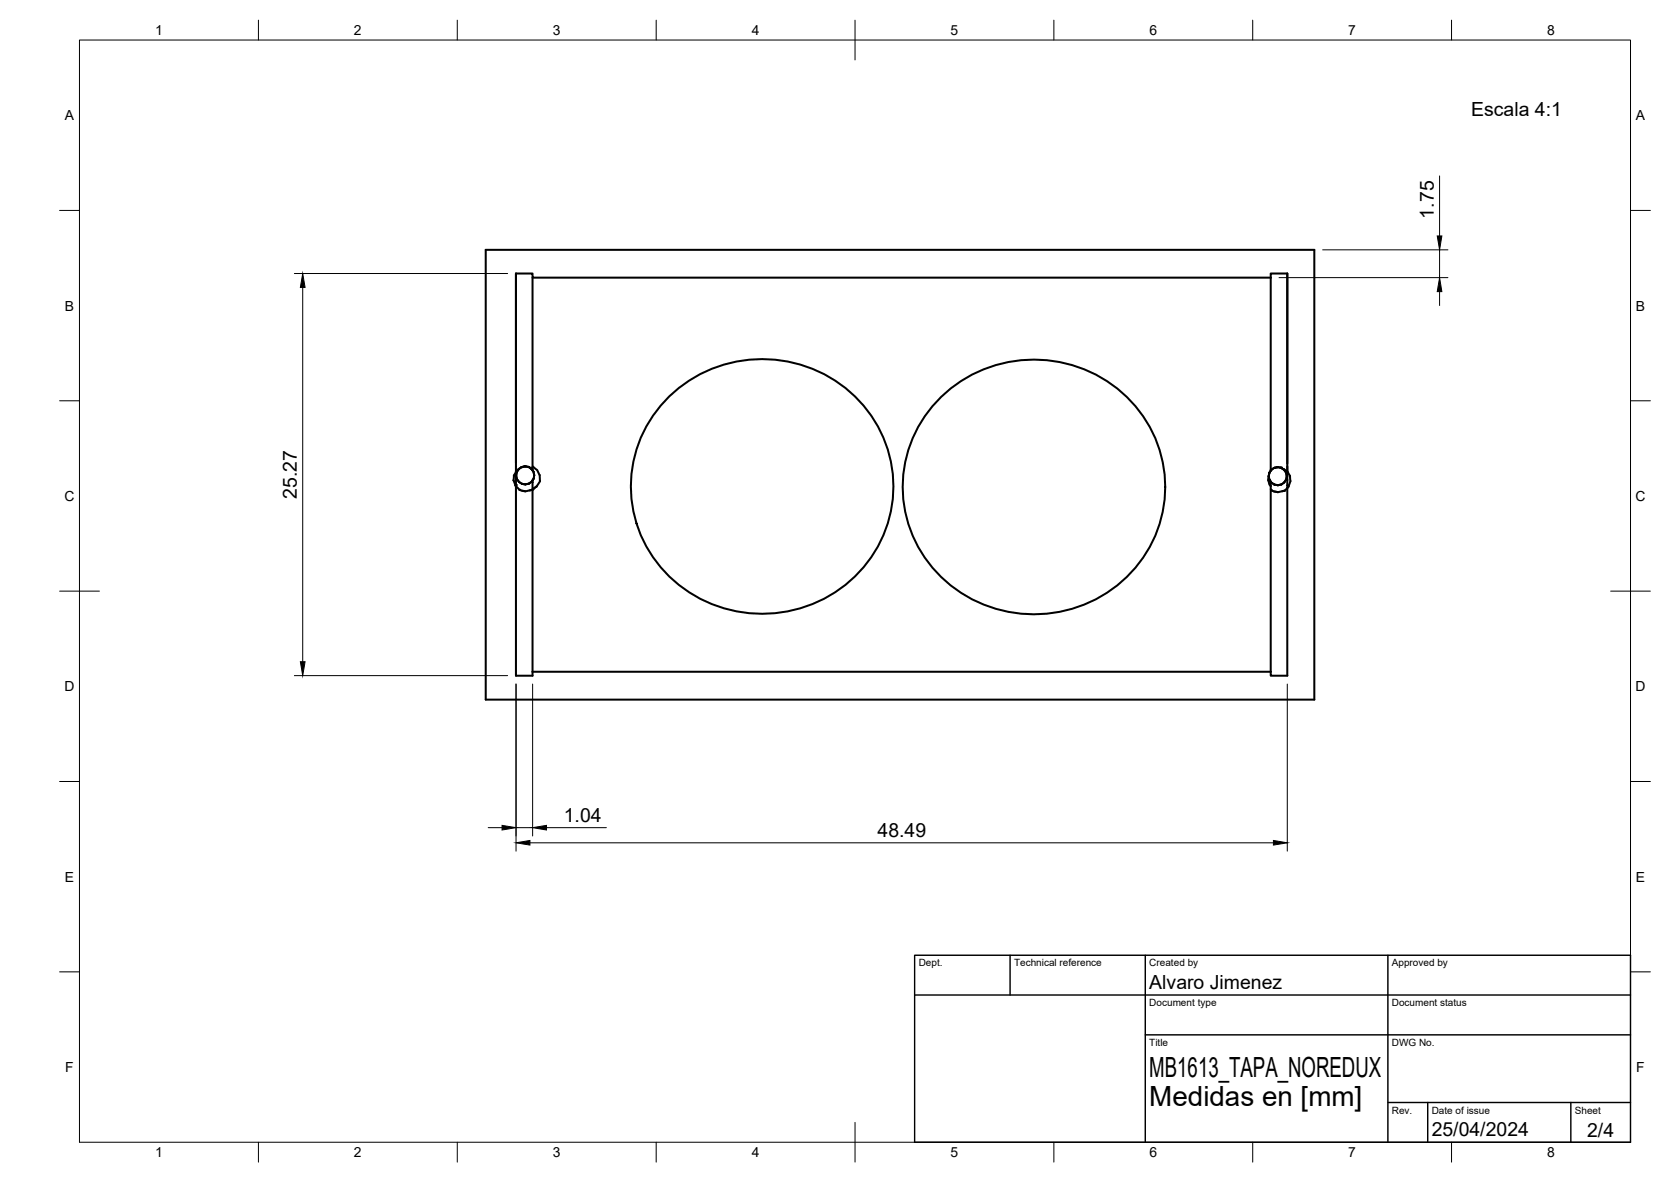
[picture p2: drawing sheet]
<svg xmlns="http://www.w3.org/2000/svg" width="420mm" height="297mm" viewBox="0 0 420 297" stroke-linecap="round" stroke-linejoin="round" font-family="sans-serif">
<!-- layer: Visible -->
<g fill="none" stroke="#000" stroke-width=".51">
<path d="M122.1 62.8h208.4v113h-208.4zM129.7 68.7v49.9a2.7 2.7 0 0 0-.2 3.1l.2 .4v47.7h4.2v-1M129.7 68.7h4.2v1.1h185.6M129.7 68.7v47.6M133.9 69.8v47.5l1.2 .8 .6 1.3M319.5 69.8v48.5M323.7 68.7v49.8l.7 1.1M323.7 68.7v47.8M323.7 68.7h-4.2v1.1M168.3 99.6a33.5 33.5 0 0 1 53.8 10.4 31.9 31.9 0 0 1-24 43.6 32.9 32.9 0 0 1-39.3-28.2 31.5 31.5 0 0 1 9.5-25.8zM236.6 99.7a33.5 33.5 0 0 1 53.9 10.4 31.9 31.9 0 0 1-24.1 43.7 32.7 32.7 0 0 1-39.4-31.4 31.5 31.5 0 0 1 9.6-22.7zM129.7 119.5v1"/>
<path d="M129.7 118.6v.9M129.7 117.2h.1M129.7 118.5v.1M129.7 119.5h.1M129.8 119.5l.2 .9M129.8 119.6l.1 .5M129.9 118.6l-.1 .9M130 118.6h-.1M130.3 118.1l-.6 .4M130.3 118.1l-.1 .2M130.3 118.1l-.3 .5M130.5 117.9l-.2 .2"/>
<path d="M130.5 117.9h-.1M131.1 117.4l-.6 .5M131.1 117.4h.1M131.2 117.4h.1M131.9 117.2l.9 .1M132 117.2l-.4 .1M132 117.2l-.8 .2M132.7 117.3l1 .6M133.4 117.7l.5 .2M133.4 117.7l-.5-.3-.9-.2-.9 .2-.7 .5M133.4 117.7l.2 .1M133.6 117.8l.5 .7"/>
<path d="M133.7 117.9l.2 .3M133.9 117.6v.6M133.9 117.3v.2M133.9 118.2l.3 .4M133.9 117.5v.1M134.1 118.5l.1 .1M134.2 118.6l.1 .8M134.2 118.8l.1 .6M134.3 119.5l-.1 .8M134.3 119.4v.1M135.7 119.4l.1 1.5-.9 1.3M319 119.7l.2 .9"/>
<path d="M319 119.7l.1 .6M319 119.7h.1M319 119.6l-.2 1.1 .4 1.1 .3 .3M319.1 119.2l-.1 .5M319.2 118.9l-.2 .7zM319.5 118.3l-.3 .4M319.5 118.3l-.3 .6 .2-.4M319.5 118h.1M319.6 118.1l-.1 .2zM319.6 118.1h.1M320.3 117.6l-.6 .5M320.4 117.6l-.8 .5"/>
<path d="M321.2 117.4l.9 .1M321.2 117.4l-.8 .2M321.2 117.4l-.4 .1M321.9 117.5h.2M322.1 117.5l.5 .4M322.1 117.5l-.9-.1-.8 .2M322.1 117.5l.1 .1M322.2 117.6l.6 .4-.2-.1M322.2 117.6l.7 .4 .4 .7M322.6 117.9l1.1 .6M322.9 118.1l.5 .7 .2 .8M323.3 118.7l.1 .1"/>
<path d="M323.4 119l.2 .6M323.6 119.6l-.2 .9-.5 .7M323.6 119.6l-.2 .9M323.6 119.6h.1M323.7 117.2v1.4M323.7 119.6v1M323.7 118.6v1M323.7 118.6h.1M323.7 119.6h.1M324.4 119.6l.1 1.3M129.7 120.5v1.4M129.7 121.9a2.49 2.49 0 0 0 3.5 1.3l.7-.2"/>
<path d="M129.7 120.5h.1M130 120.4l.5 .7 .7 .5M130 120.4l.5 .7M130.5 121.1h.1M130.5 121.1l.4 .3M131.2 121.6l.9 .1M131.2 121.6h.1M131.3 121.6l.8 .1M131.3 123.3l.8 .2M133.4 121.3l-.4 .2-.9 .2M133.7 123.1l-.5 .1M133.9 120.7l-.2 .3"/>
<path d="M133.9 121.3v1.7M133.9 120.7v.5M133.9 120.7l-.9 .8-.9 .2M133.9 121.2h.1M134.1 120.4l-.2 .3M134.2 120.1l-.3 .6M134.9 122.2l-1 .8v45.8M134.9 122.2l-1 .8M319.2 120.6h.1M319.2 120.6l.3 .4zM319.5 122.9l.3 .4M319.5 122.1v46.7"/>
<path d="M319.5 121.5v.6M319.5 121v.5M319.5 121.5h.1M319.7 121.3l-.2-.3 .9 .8M319.7 121.3h.1M319.7 121.3l.6 .4M319.8 123.3h.1M319.8 123.3l1.5 .4M320.4 121.8l.9 .1M320.4 121.8h.1M320.5 121.8l.8 .1M320.5 123.5l.9 .2"/>
<path d="M322.6 121.5l-1.3 .4M322.9 123.3l-.5 .2M322.9 121.2l-.7 .6-.9 .1M322.9 121.2h.1M323.3 120.6l-.4 .6M323.7 122.6v47.2h-4.2v-1M323.7 122.6l-.2 .2a2.53 2.53 0 0 1-2.2 .9M323.7 122v.6M323.7 120.6v1.3M323.7 120.6h.1M324.5 120.9l-.5 1.4-.3 .3M133.9 168.8h185.6"/>
</g>
<g fill="#000">
<circle cx="131.1" cy="117.4" r=".25"/>
<circle cx="132" cy="117.2" r=".25"/>
<circle cx="132.9" cy="117.4" r=".25"/>
<circle cx="320.4" cy="117.6" r=".25"/>
<circle cx="322.1" cy="117.5" r=".25"/>
<circle cx="129.7" cy="121.9" r=".25"/>
<circle cx="130.6" cy="123.1" r=".25"/>
<circle cx="133.7" cy="123.1" r=".25"/>
<circle cx="133.9" cy="123" r=".25"/>
<circle cx="322.9" cy="123.3" r=".25"/>
<circle cx="323.7" cy="122" r=".25"/>
</g>
<!-- layer: BORDER -->
<g fill="none" stroke="#000" stroke-width=".25">
<path d="M20 10.1h390v276.9h-390zM65 5.1v5M115 5.1v5M165 5.1v5M215 5.1v10M265 5.1v5M315 5.1v5M365 5.1v5M15 52.9h5M410 52.9h5M15 100.7h5M410 100.7h5"/>
<path d="M15 148.6h10M405 148.6h10M15 196.4h5M410 196.4h5M15 244.2h5M410 244.2h5M65 287v5M115 287v5M165 287v5M215 282.1v9.9M265 287v5M315 287v5"/>
<path d="M365 287v5"/>
</g>
<!-- layer: TITLEBLOCK -->
<path d="M230 240.1h180v46.9h-180zM230 250h180M254 240.1v9.9M288 240.1v46.9M349 240.1v46.9M288 260.1h122M349 277.1h61M359 277.1v9.9M395 277.1v9.9" fill="none" stroke="#000" stroke-width=".36"/>
<!-- layer: FD_Dimensions -->
<g fill="none" stroke="#000" stroke-width=".25">
<path d="M362 44.2v15.1M74 68.7h53.6M76.1 72.2v94.1M321.6 69.8h42.5M332.6 62.8h31.5M362 62.8v7M362 73.3v3.5M74 169.8h53.6M129.8 171.9v42M133.9 171.9v38.2M323.7 171.9v42M122.7 208h3.5"/>
<path d="M129.8 208h4.1M133.2 211.8h187M137.4 208h15.1"/>
</g>
<path d="M361.4 59.3h1.1l-.5 3.5zM76.1 68.7l.6 3.5h-1.2zM362 69.8l.5 3.5h-1.1zM75.5 166.3h1.2l-.6 3.5zM126.2 207.4l3.6 .6-3.6 .6zM129.8 211.8l3.4-.6v1.2zM133.9 208l3.5-.6v1.2zM320.2 211.2l3.5 .6-3.5 .6z" fill="#000" stroke="#000" stroke-width=".25"/>
<g font-size="7">
<text x="289" y="270.6">MB1613_TAPA_NOREDUX</text>
<text x="289" y="278.1">Medidas en [mm]</text>
</g>
<g font-size="4.9">
<text x="369.9" y="29.2">Escala 4:1</text>
<text x="360.5" y="54.9" transform="rotate(-90 360.5 54.9)">1.75</text>
<text x="74.7" y="125.3" transform="rotate(-90 74.7 125.3)">25.27</text>
<text x="141.8" y="206.5">1.04</text>
<text x="220.7" y="210.3">48.49</text>
<text x="289" y="248.5">Alvaro Jimenez</text>
<text x="360" y="285.5">25/04/2024</text>
<text x="399.1" y="285.7">2/4</text>
</g>
<g font-size="3.5">
<text x="39" y="8.8">1</text>
<text x="89" y="8.8">2</text>
<text x="139" y="8.8">3</text>
<text x="189" y="8.8">4</text>
<text x="239" y="8.8">5</text>
<text x="289" y="8.8">6</text>
<text x="339" y="8.8">7</text>
<text x="389" y="8.8">8</text>
<text x="16.3" y="30.2">A</text>
<text x="411.3" y="30.2">A</text>
<text x="16.3" y="78">B</text>
<text x="411.3" y="78">B</text>
<text x="16.2" y="125.9">C</text>
<text x="411.2" y="125.9">C</text>
<text x="16.2" y="173.7">D</text>
<text x="411.2" y="173.7">D</text>
<text x="16.3" y="221.6">E</text>
<text x="411.3" y="221.6">E</text>
<text x="16.4" y="269.4">F</text>
<text x="411.4" y="269.4">F</text>
<text x="39" y="290.8">1</text>
<text x="89" y="290.8">2</text>
<text x="139" y="290.8">3</text>
<text x="189" y="290.8">4</text>
<text x="239" y="290.8">5</text>
<text x="289" y="290.8">6</text>
<text x="339" y="290.8">7</text>
<text x="389" y="290.8">8</text>
</g>
<g font-size="2.5">
<text x="231" y="242.9">Dept.</text>
<text x="255" y="242.9">Technical reference</text>
<text x="289" y="242.9">Created by</text>
<text x="350" y="242.9">Approved by</text>
<text x="289" y="252.8">Document type</text>
<text x="350" y="252.8">Document status</text>
<text x="289" y="262.9">Title</text>
<text x="350" y="262.9">DWG No.</text>
<text x="350" y="279.9">Rev.</text>
<text x="360" y="279.9">Date of issue</text>
<text x="396" y="279.9">Sheet</text>
</g>
</svg>
